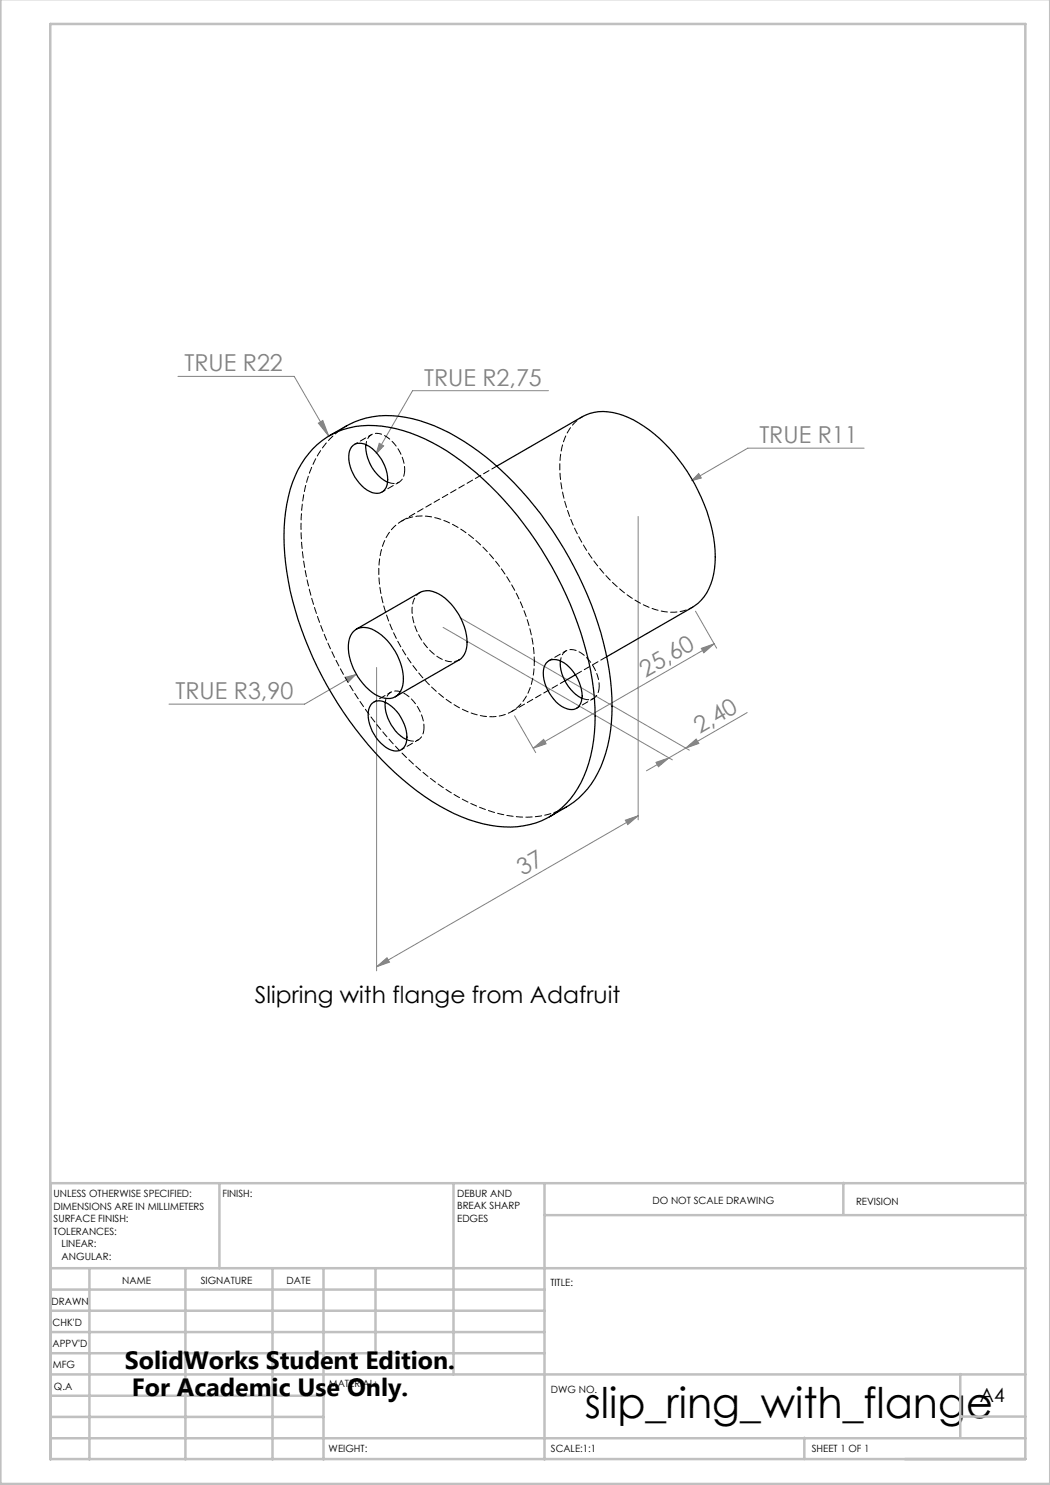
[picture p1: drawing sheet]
<svg xmlns="http://www.w3.org/2000/svg" width="210mm" height="297mm" viewBox="0 0 210 297" stroke-linecap="round" stroke-linejoin="round" font-family="sans-serif">
<g fill="none" stroke="#808080" stroke-width=".2">
<path d="M35.6 75.3h23.2l7 11.9M109.7 78.1h-27.2l-7.3 12.6M63.7 84.6l.9-.5 1.2 3.1zM75.8 88.6l.9 .6-1.5 1.5zM139.7 94.7l.6 .9-1.9 .5zM172.8 89.6h-23.3l-11.1 6.5M127.6 103.3v60.7M69.2 135.4l1.9-.5-1.4 1.4zM71.1 134.9l-10.2 5.9h-27.1M75.3 133.5v60.7M88.6 125.5l45.9 26.5M92 123.5l45.9 26.5"/>
<path d="M139.1 122.2l4.2 7.4M140.3 129.7l2.5-.9-2 1.8zM142.8 128.8l-36.2 20.8M102.9 143.2l4.2 7.3M106.6 149.6l2.1-1.7 .5 .9zM131.2 152.5l2.6-.9-2.1 1.7zM133.8 151.6l-4.5 2.6M137.2 149.6l-3.4 2M137.2 149.6l2-1.8 .6 .9zM149.4 142.5l-12.2 7.1M125.1 164l2.5-.8-2 1.7zM127.6 163.2l-52.3 30.2"/>
<path d="M75.3 193.4l2.1-1.8 .5 .8z"/>
</g>
<g fill="none" stroke="#c0c0c0" stroke-width=".5">
<path d="M.1 -.1v296.9h209.9v-296.9M10.1 4.8h195v287h-195zM43.9 236.6v17M90.7 236.6v38.3M108.9 236.6v55.3M168.7 236.6v6.3M205.1 236.6h-195v55.3M10.1 253.6h195M10.1 257.9h98.8M17.9 253.6v38.3M37.1 253.6v38.3M54.5 253.6v38.3"/>
<path d="M64.7 253.6v38.3M75.1 253.6v17M108.9 243h96.2M10.1 270.6h98.8M10.1 266.4h98.8M10.1 262.1h98.8M10.1 279.1h54.6M10.1 274.9h195M192.1 274.8v12.7M10.1 287.7h195M10.1 283.4h54.6M160.9 287.5v4.3"/>
<path d="M192.1 283.3h13"/>
</g>
<g fill="#808080">
<path d="M69.2 135.4l.5 .9 1.4-1.4zM63.7 84.6l2.1 2.6-1.2-3.1zM75.8 88.6l-.6 2.1 1.5-1.5zM139.7 94.7l-1.3 1.4 1.9-.5z"/>
<path d="M75.3 193.4l2.1-1.8 .5 .8zM125.1 164l2.5-.8-2 1.7zM106.6 149.6l2.1-1.7 .5 .9zM140.3 129.7l2.5-.9-2 1.8z"/>
<path d="M131.2 152.5l2.6-.9-2.1 1.7zM137.2 149.6l2-1.8 .6 .9z"/>
</g>
<path d="M62.5 89.8a16 16 0 0 1 15.2-4.4 37.9 37.9 0 0 1 17.5 9.2 71.8 71.8 0 0 1 23.5 43.3 32.9 32.9 0 0 1-2.5 18.6 15.8 15.8 0 0 1-16.8 8.8 34.9 34.9 0 0 1-17.4-8.2 71.7 71.7 0 0 1-24.6-42.7 35.6 35.6 0 0 1 1.6-19.2 18.9 18.9 0 0 1 3.5-5.4zM65.9 87.1a21.2 21.2 0 0 1 8.6-3.7 23.8 23.8 0 0 1 13.8 2.4 55.6 55.6 0 0 1 21 18.7 68.6 68.6 0 0 1 13 33.3 30.3 30.3 0 0 1-3.3 17.9 16.4 16.4 0 0 1-5.7 5.7l-3.4 2M70.3 89.4a2.61 2.61 0 0 1 3.6-.1 8.3 8.3 0 0 1 3.5 7.7 2.22 2.22 0 0 1-3.5 1.3 8.1 8.1 0 0 1-4-8zM73.2 88.9a8.2 8.2 0 0 0 4.3 7.5M99.3 93.2l17.2-9.9a10 10 0 0 1 9.2 .2 31.5 31.5 0 0 1 14.6 16 26.4 26.4 0 0 1 2.4 15.3 9.5 9.5 0 0 1-4.2 6.7l-17.1 9.8M70.7 126.3a3.4 3.4 0 0 1 4.3-.2 11.5 11.5 0 0 1 5.5 11.1 3 3 0 0 1-4.2 2.3 11.5 11.5 0 0 1-6.6-11.1 3.7 3.7 0 0 1 1-2.1zM71.3 125.8l12.7-7.3a4.1 4.1 0 0 1 4.4 .7 12 12 0 0 1 5 9.9 3.6 3.6 0 0 1-1.6 2.9l-12.7 7.3M109.2 132.6a2.61 2.61 0 0 1 3.6 0 8.4 8.4 0 0 1 3.6 7.1 2.23 2.23 0 0 1-1.2 2 2.23 2.23 0 0 1-2.4-.2 8.1 8.1 0 0 1-4-8zM112.1 132.2a8.2 8.2 0 0 0 4.3 7.5M115.1 135l-2.1 1.2M74.5 140.6a2.96 2.96 0 0 1 3.8 .6 8 8 0 0 1 2.9 7.4 2.21 2.21 0 0 1-3.4 1.2 8 8 0 0 1-4-8zM77 140.5a8.3 8.3 0 0 0 4.4 7.5" fill="none" stroke="#000" stroke-width=".25"/>
<path d="M84 118.5a4 4 0 0 0-1.6 3.9 11.8 11.8 0 0 0 6.6 9.7 3.3 3.3 0 0 0 2.8-.1" fill="none" stroke="#000" stroke-width=".2" stroke-dasharray="1.3 .6" stroke-dashoffset=".3"/>
<path d="M69.3 85.2a18.3 18.3 0 0 0-8.2 12.1 46.8 46.8 0 0 0 1.9 24.6 71.8 71.8 0 0 0 23.9 34.4 32.8 32.8 0 0 0 17.3 7.1 16.2 16.2 0 0 0 9.1-2M106.9 132.3a34.7 34.7 0 0 0-11.2-23.7 18.3 18.3 0 0 0-11.2-5.4 8 8 0 0 0-8 6.1 23.4 23.4 0 0 0 1.2 14.8 33.9 33.9 0 0 0 13.9 17.3 11.6 11.6 0 0 0 9.6 1.4 9 9 0 0 0 5.3-7.1l.4-3.4" fill="none" stroke="#000" stroke-width=".2" stroke-dasharray="1.3 .6" stroke-dashoffset=".4"/>
<path d="M74.3 86.9l-3.4 2M76.4 98.4l3.4-2M80.9 93.9a8.3 8.3 0 0 0-4.6-7.1 2.19 2.19 0 0 0-3.1 2.1M78.2 138.4l-3.4 2M113.2 130.2l-3.4 1.9M119.8 137.2a8.3 8.3 0 0 0-4.6-7.1 2.19 2.19 0 0 0-3.1 2.1M80.3 149.9l3.4-1.9M84.8 145.5a8.3 8.3 0 0 0-4.7-7.1 2.19 2.19 0 0 0-3 2M115.3 141.7l3.4-2" fill="none" stroke="#000" stroke-width=".2" stroke-dasharray="1.3 .6" stroke-dashoffset=".6"/>
<path d="M77.5 96.4a2.22 2.22 0 0 0 3.4-1.9v-.6M115.1 134.9l6.3-3.6M116.4 139.7a2.22 2.22 0 0 0 3.4-1.9v-.6M81.4 147.9a2.22 2.22 0 0 0 3.4-1.9v-.5" fill="none" stroke="#000" stroke-width=".2" stroke-dasharray="1.3 .6" stroke-dashoffset="-.1"/>
<path d="M116.5 83.3a9.5 9.5 0 0 0-4.3 7.2 29.2 29.2 0 0 0 4.2 18.1 29.6 29.6 0 0 0 13.5 12.9 9.7 9.7 0 0 0 8.6-.1" fill="none" stroke="#000" stroke-width=".2" stroke-dasharray="1.3 .6" stroke-dashoffset=".5"/>
<path d="M102.3 142.3l10.7-6.2" fill="none" stroke="#000" stroke-width=".2" stroke-dasharray="1.3 .6" stroke-dashoffset=".2"/>
<path d="M99.4 93.2l-19.1 11" fill="none" stroke="#000" stroke-width=".2" stroke-dasharray="1.3 .6" stroke-dashoffset=".1"/>
<text font-size="8.5" x="117" y="283.5">slip_ring_with_flange</text>
<g font-size="5">
<text x="25" y="273.7">SolidWorks Student Edition.</text>
<text x="26.4" y="279.2">For Academic Use Only.</text>
</g>
<g font-size="4.7" fill="#808080">
<text x="36.9" y="74.2">TRUE R22</text>
<text x="84.8" y="77.1">TRUE R2,75</text>
<text x="151.9" y="88.6">TRUE R11</text>
<text x="129.1" y="135.5" transform="rotate(-30 129.1 135.5)">25,60</text>
<text x="35.1" y="139.8">TRUE R3,90</text>
<text x="140" y="146.8" transform="rotate(-30 140 146.8)">2,40</text>
<text x="104.6" y="175.3" transform="rotate(-30 104.6 175.3)">37</text>
</g>
<text font-size="4.7" x="51" y="200.6">Slipring with flange from Adafruit</text>
<text font-size="3.9" x="196" y="280.4">A4</text>
<g font-size="2">
<text x="10.7" y="239.5">UNLESS OTHERWISE SPECIFIED:</text>
<text x="44.5" y="239.5">FINISH:</text>
<text x="91.4" y="239.4">DEBUR AND</text>
<text x="10.7" y="242">DIMENSIONS ARE IN MILLIMETERS</text>
<text x="10.7" y="244.5">SURFACE FINISH:</text>
<text x="91.4" y="241.9">BREAK SHARP</text>
<text x="91.4" y="244.4">EDGES</text>
<text x="130.5" y="240.8">DO NOT SCALE DRAWING</text>
<text x="171.2" y="241">REVISION</text>
<text x="10.7" y="247">TOLERANCES:</text>
<text x="12.3" y="249.5">LINEAR:</text>
<text x="12.3" y="252">ANGULAR:</text>
<text x="24.4" y="256.9">NAME</text>
<text x="40.1" y="256.8">SIGNATURE</text>
<text x="57.3" y="256.8">DATE</text>
<text x="110.1" y="257.1">TITLE:</text>
<text x="10.3" y="260.9">DRAWN</text>
<text x="10.5" y="269.3">APPV'D</text>
<text x="10.5" y="265.2">CHK'D</text>
<text x="10.6" y="273.6">MFG</text>
<text x="10.8" y="278">Q.A</text>
<text x="65.8" y="277.4">MATERIAL:</text>
<text x="110.2" y="278.5">DWG NO.</text>
<text x="65.7" y="290.4">WEIGHT:</text>
<text x="110.2" y="290.5">SCALE:1:1</text>
<text x="162.4" y="290.4">SHEET 1 OF 1</text>
</g>
</svg>
